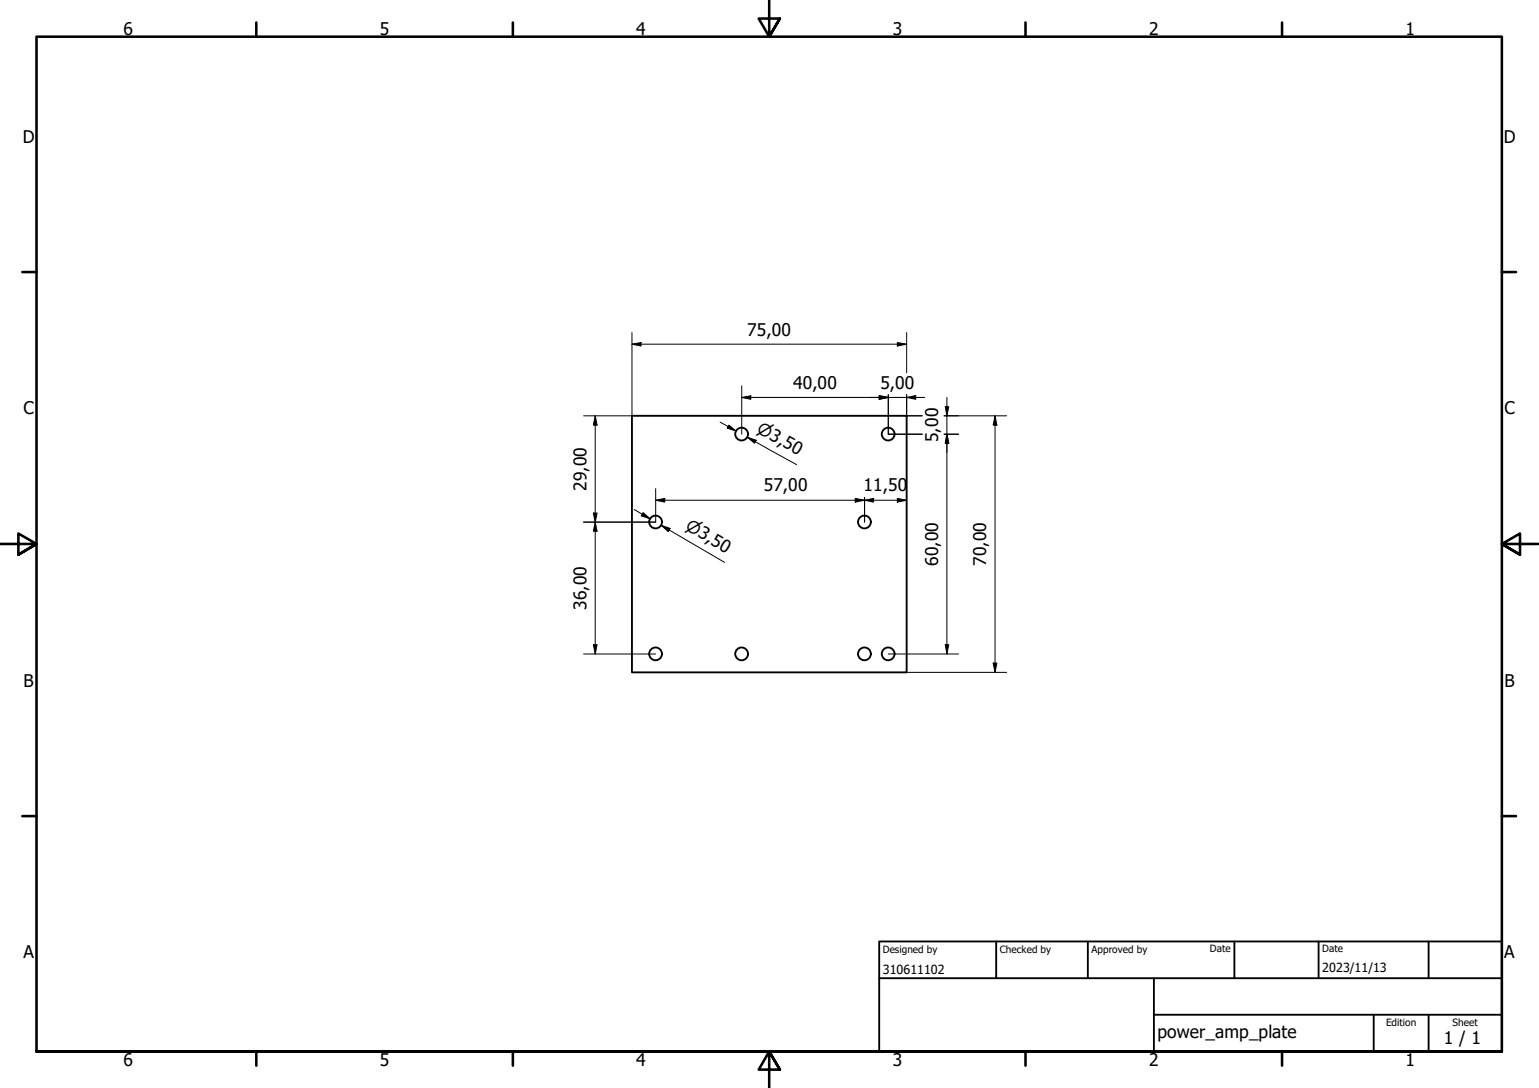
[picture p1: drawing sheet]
<svg xmlns="http://www.w3.org/2000/svg" width="420mm" height="297mm" viewBox="0 0 420 297" stroke-linecap="round" stroke-linejoin="round" font-family="sans-serif">
<!-- layer: Visible (ISO) -->
<g fill="none" stroke="#000" stroke-width=".51">
<path d="M172.5 113.5h75v70.1h-75z"/>
<circle cx="202.5" cy="118.5" r="1.75"/>
<circle cx="242.5" cy="118.5" r="1.75"/>
<circle cx="179" cy="142.5" r="1.75"/>
<circle cx="236" cy="142.5" r="1.75"/>
<circle cx="179" cy="178.5" r="1.75"/>
<circle cx="202.5" cy="178.5" r="1.75"/>
<circle cx="236" cy="178.5" r="1.75"/>
<circle cx="242.5" cy="178.5" r="1.75"/>
</g>
<!-- layer: Border (ISO) -->
<g fill="none" stroke="#000" stroke-width=".7">
<path d="M70 6.1v3.9M140 6.1v3.9M210 0v10l-2.9-4.9h5.8l-2.9 4.9 2.9-4.9M280 6.1v3.9M350 6.1v3.9M6.1 74.3h3.9M410 74.3h3.9M0 148.5h10l-5-2.8v5.7l5-2.9-5 2.9M420 148.5h-10l5-2.8v5.7l-5-2.9 5 2.9M6.1 222.8h3.9M410 222.8h3.9M10 287.1v-277.1h400v277.1h-400h400"/>
<path d="M70 287.1v3.8M140 287.1v3.8M212.9 292l-2.9-4.9 2.9 4.9h-5.8l2.9-4.9v9.9M280 287.1v3.8M350 287.1v3.8"/>
</g>
<!-- layer: Title (ISO) -->
<path d="M240 257h170v30.1h-170zM272 257v10.1M297 257v10.1M337 257v10.1M360 257v10.1M390 257v10.1M240 267.1h170M315 277h95M315 267.1v20M375 277v10.1M390 277v10.1" fill="none" stroke="#000" stroke-width=".51"/>
<!-- layer: Dimension (ISO) -->
<g fill="none" stroke="#000" stroke-width=".27">
<path d="M172.5 94l2.5-.5v1zM172.5 90.8v22.7h-13.2M172.5 94h75M245 93.5l2.5 .5-2.5 .5zM247.5 90.8v11M162.5 113.5l.5 2.6h-1zM162.5 113.5v65M196.6 115.2l4.4 2.5M199 116.1l2 1.6-2.4-.8zM202.5 108.5l2.5-.4v.9zM202.5 108.5h50M202.5 105.3v13.2"/>
<path d="M204 119.4l2.4 .8-.4 .8zM240 108.1l2.5 .4-2.5 .5zM240 108l2.5 .5-2.5 .5zM242.5 107.7v10.8h9.3M247.5 108.5l2.5-.5v1zM247.5 107.7v5.8h4.3M257.7 113.5h17.1M257.7 118.5h4M258.1 111h.9l-.5 2.5zM258.5 118.5l.5 2.5h-.9zM258.5 108.5v70M271.7 113.5l.5 2.6h-1.1z"/>
<path d="M271.7 113.5v70.1M173.2 139.1l4.3 2.6M175.6 139.9l1.9 1.8-2.4-.9zM179 136.6l2.5-.5v1zM179 136.6h68.5M179 133.4v9.1h-19.7M206.2 120.6l-2.2-1.2 13.5 7.5M233.5 136.1l2.5 .5-2.5 .5zM236 136.6l2.5-.5v1zM236 135.8v6.7M245 136.1l2.5 .5-2.5 .5zM162 140.1h1l-.5 2.4z"/>
<path d="M162.5 142.5l.5 2.5h-1zM180.5 143.4l2.4 .9-.5 .8zM182.7 144.7l-2.2-1.3 17.3 10.1M159.3 178.5h19.7M162 176h1l-.5 2.5zM242.5 178.5h19.2M258.1 176h.9l-.5 2.5zM247.5 183.6h27.3M271.1 181h1.1l-.5 2.6z"/>
</g>
<g fill="#000">
<path d="M172.5 94l2.5-.5v1z" fill-rule="evenodd"/>
<path d="M245 93.5l2.5 .5-2.5 .5z" fill-rule="evenodd"/>
<path d="M162.5 113.5l.5 2.6h-1z" fill-rule="evenodd"/>
<path d="M199 116.1l2 1.6-2.4-.8z" fill-rule="evenodd"/>
<path d="M202.5 108.5l2.5-.4v.9z" fill-rule="evenodd"/>
<path d="M240 108.1l2.5 .4-2.5 .5z" fill-rule="evenodd"/>
<path d="M240 108l2.5 .5-2.5 .5z" fill-rule="evenodd"/>
<path d="M247.5 108.5l2.5-.5v1z" fill-rule="evenodd"/>
<path d="M258.1 111h.9l-.5 2.5z" fill-rule="evenodd"/>
<path d="M271.7 113.5l.5 2.6h-1.1z" fill-rule="evenodd"/>
<path d="M179 136.6l2.5-.5v1z" fill-rule="evenodd"/>
<path d="M204 119.4l2.4 .8-.4 .8z" fill-rule="evenodd"/>
<path d="M233.5 136.1l2.5 .5-2.5 .5z" fill-rule="evenodd"/>
<path d="M236 136.6l2.5-.5v1z" fill-rule="evenodd"/>
<path d="M245 136.1l2.5 .5-2.5 .5z" fill-rule="evenodd"/>
<path d="M258.5 118.5l.5 2.5h-.9z" fill-rule="evenodd"/>
<path d="M258.5 118.5l.5 2.5h-.9z" fill-rule="evenodd"/>
<path d="M162 140.1h1l-.5 2.4z" fill-rule="evenodd"/>
<path d="M162.5 142.5l.5 2.5h-1z" fill-rule="evenodd"/>
<path d="M175.6 139.9l1.9 1.8-2.4-.9z" fill-rule="evenodd"/>
<path d="M180.5 143.4l2.4 .9-.5 .8z" fill-rule="evenodd"/>
<path d="M162 176h1l-.5 2.5z" fill-rule="evenodd"/>
<path d="M258.1 176h.9l-.5 2.5z" fill-rule="evenodd"/>
<path d="M271.1 181h1.1l-.5 2.6z" fill-rule="evenodd"/>
</g>
<g font-size="4.8">
<text x="33.7" y="9.6">6</text>
<text x="103.7" y="9.6">5</text>
<text x="173.7" y="9.6">4</text>
<text x="243.7" y="9.6">3</text>
<text x="313.7" y="9.6">2</text>
<text x="383.7" y="9.6">1</text>
<text x="6.2" y="38.9">D</text>
<text x="410.5" y="38.9">D</text>
<text x="204" y="91.6">75,00</text>
<text x="216.5" y="106.2">40,00</text>
<text x="240.3" y="106.1">5,00</text>
<text x="6.4" y="113.1">C</text>
<text x="410.7" y="113.1">C</text>
<text x="256.2" y="120.7" transform="rotate(-90 256.2 120.7)">5,00</text>
<text x="160.1" y="134" transform="rotate(-90 160.1 134)">29,00</text>
<text x="208.5" y="134.2">57,00</text>
<text x="235.8" y="134.2">11,50</text>
<text x="256.2" y="154.5" transform="rotate(-90 256.2 154.5)">60,00</text>
<text x="269.2" y="154.5" transform="rotate(-90 269.2 154.5)">70,00</text>
<text x="160.1" y="166.5" transform="rotate(-90 160.1 166.5)">36,00</text>
<text x="6.4" y="187.4">B</text>
<text x="410.7" y="187.4">B</text>
<text x="6.4" y="261.7">A</text>
<text x="410.7" y="261.7">A</text>
<text x="316" y="283.4">power_amp_plate</text>
<text x="394.2" y="285">1 / 1</text>
<text x="33.7" y="290.9">6</text>
<text x="103.7" y="290.9">5</text>
<text x="173.7" y="290.9">4</text>
<text x="243.7" y="290.9">3</text>
<text x="313.7" y="290.9">2</text>
<text x="383.7" y="290.9">1</text>
</g>
<g font-size="4.6">
<text x="206.4" y="118" transform="rotate(29 206.4 118)">⌀3,50</text>
<text x="186.9" y="144.4" transform="rotate(30 186.9 144.4)">⌀3,50</text>
</g>
<g font-size="3.4">
<text x="241" y="266">310611102</text>
<text x="361" y="265.5">2023/11/13</text>
</g>
<g font-size="2.7">
<text x="241" y="260.1">Designed by</text>
<text x="273" y="260.1">Checked by</text>
<text x="298" y="260.1">Approved by</text>
<text x="330.3" y="260">Date</text>
<text x="361" y="260">Date</text>
<text x="378.4" y="280.1">Edition</text>
<text x="396.6" y="280.1">Sheet</text>
</g>
</svg>
